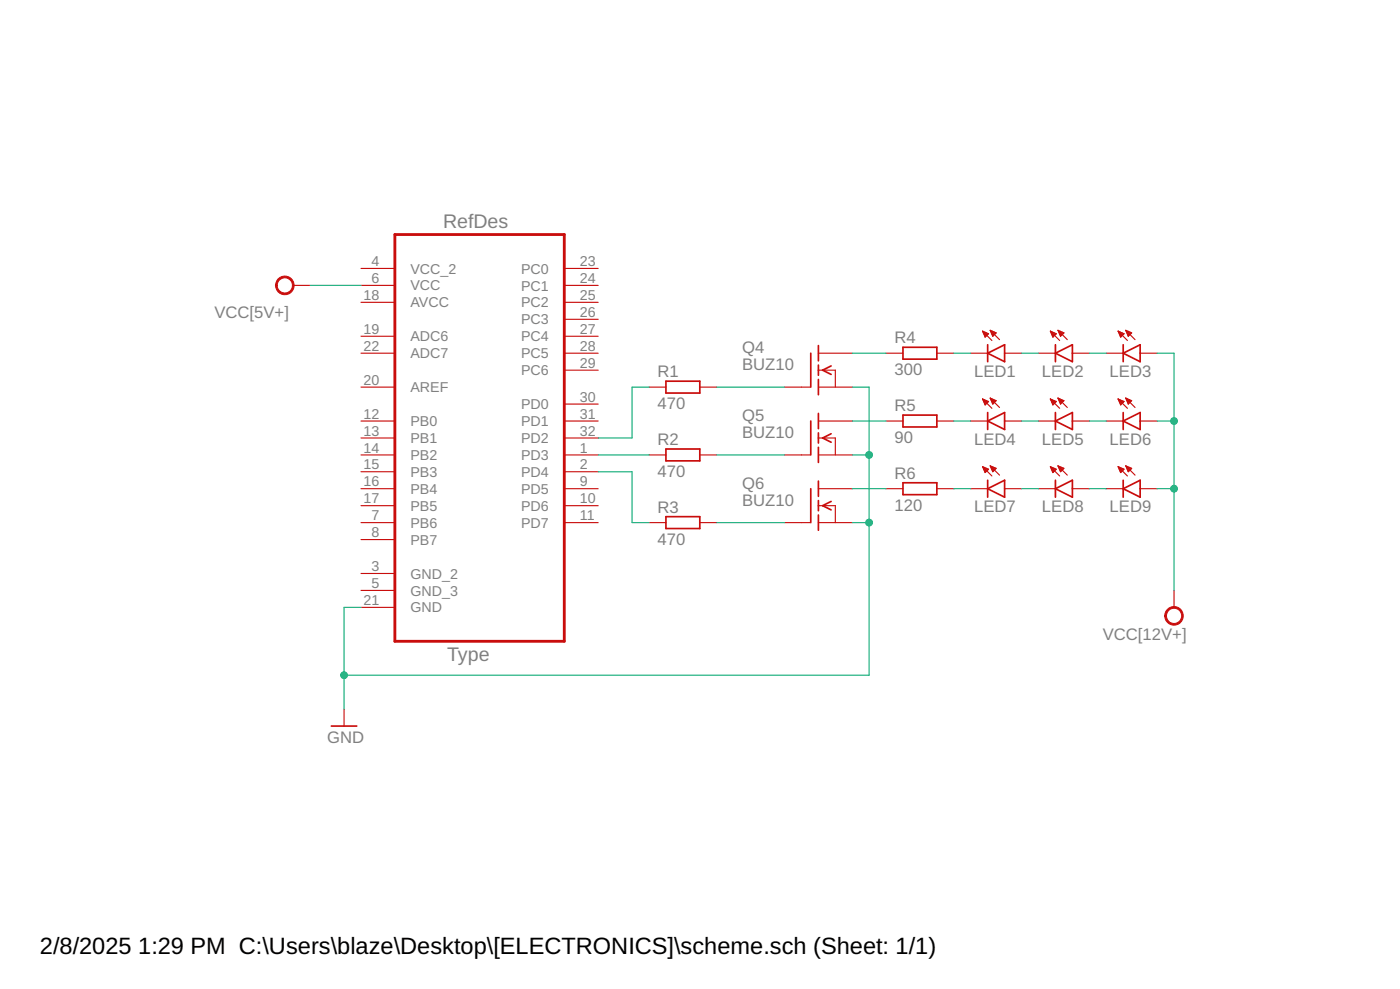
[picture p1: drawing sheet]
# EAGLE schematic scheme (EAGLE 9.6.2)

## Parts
LED1  LED5MM  [LED5MM]
LED2  LED5MM  [LED5MM]
LED3  LED5MM  [LED5MM]
LED4  LED5MM  [LED5MM]
LED5  LED5MM  [LED5MM]
LED6  LED5MM  [LED5MM]
LED7  LED5MM  [LED5MM]
LED8  LED5MM  [LED5MM]
LED9  LED5MM  [LED5MM]
Q4  BUZ10  [TO220]
Q5  BUZ10  [TO220]
Q6  BUZ10  [TO220]
R1  470  R-EU_0204/7  [0204/7]
R2  470  R-EU_0204/7  [0204/7]
R3  470  R-EU_0204/7  [0204/7]
R4  300  R-EU_0204/7  [0204/7]
R5  90  R-EU_0204/7  [0204/7]
R6  120  R-EU_0204/7  [0204/7]
U2  ATMEGA328P-AU  [QFP80P900X900X120-32N]

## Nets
GND: Q4.3(S) Q5.3(S) Q6.3(S) U2.21(GND)
N$1: LED4.K(C) R5.2
N$2: LED4.A LED5.K(C)
N$3: LED1.K(C) R4.2
N$4: LED1.A LED2.K(C)
N$5: LED2.A LED3.K(C)
N$6: LED5.A LED6.K(C)
N$7: LED7.K(C) R6.2
N$8: LED7.A LED8.K(C)
N$9: LED8.A LED9.K(C)
N$10: Q6.2(D) R6.1
N$11: Q5.2(D) R5.1
N$12: Q4.2(D) R4.1
N$13: Q4.1(G) R1.2
N$14: Q5.1(G) R2.2
N$15: Q6.1(G) R3.2
N$17: R2.1 U2.1(PD3)
N$18: R3.1 U2.2(PD4)
N$19: R1.1 U2.32(PD2)
VCC: LED3.A LED6.A LED9.A U2.6(VCC) ; supply symbol labelled VCC[5V+], VCC[12V+]
Unconnected: U2.3(GND_2) U2.5(GND_3) U2.7(PB6) U2.8(PB7) U2.9(PD5) U2.10(PD6) U2.11(PD7) U2.12(PB0) U2.13(PB1) U2.14(PB2) U2.15(PB3) U2.16(PB4) U2.17(PB5) U2.19(ADC6) U2.20(AREF) U2.22(ADC7) U2.23(PC0) U2.24(PC1) U2.25(PC2) U2.26(PC3) U2.27(PC4) U2.28(PC5) U2.29(PC6) U2.30(PD0) U2.31(PD1)

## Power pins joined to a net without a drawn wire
AVCC: U2.18(AVCC)
VCC_2: U2.4(VCC_2)
